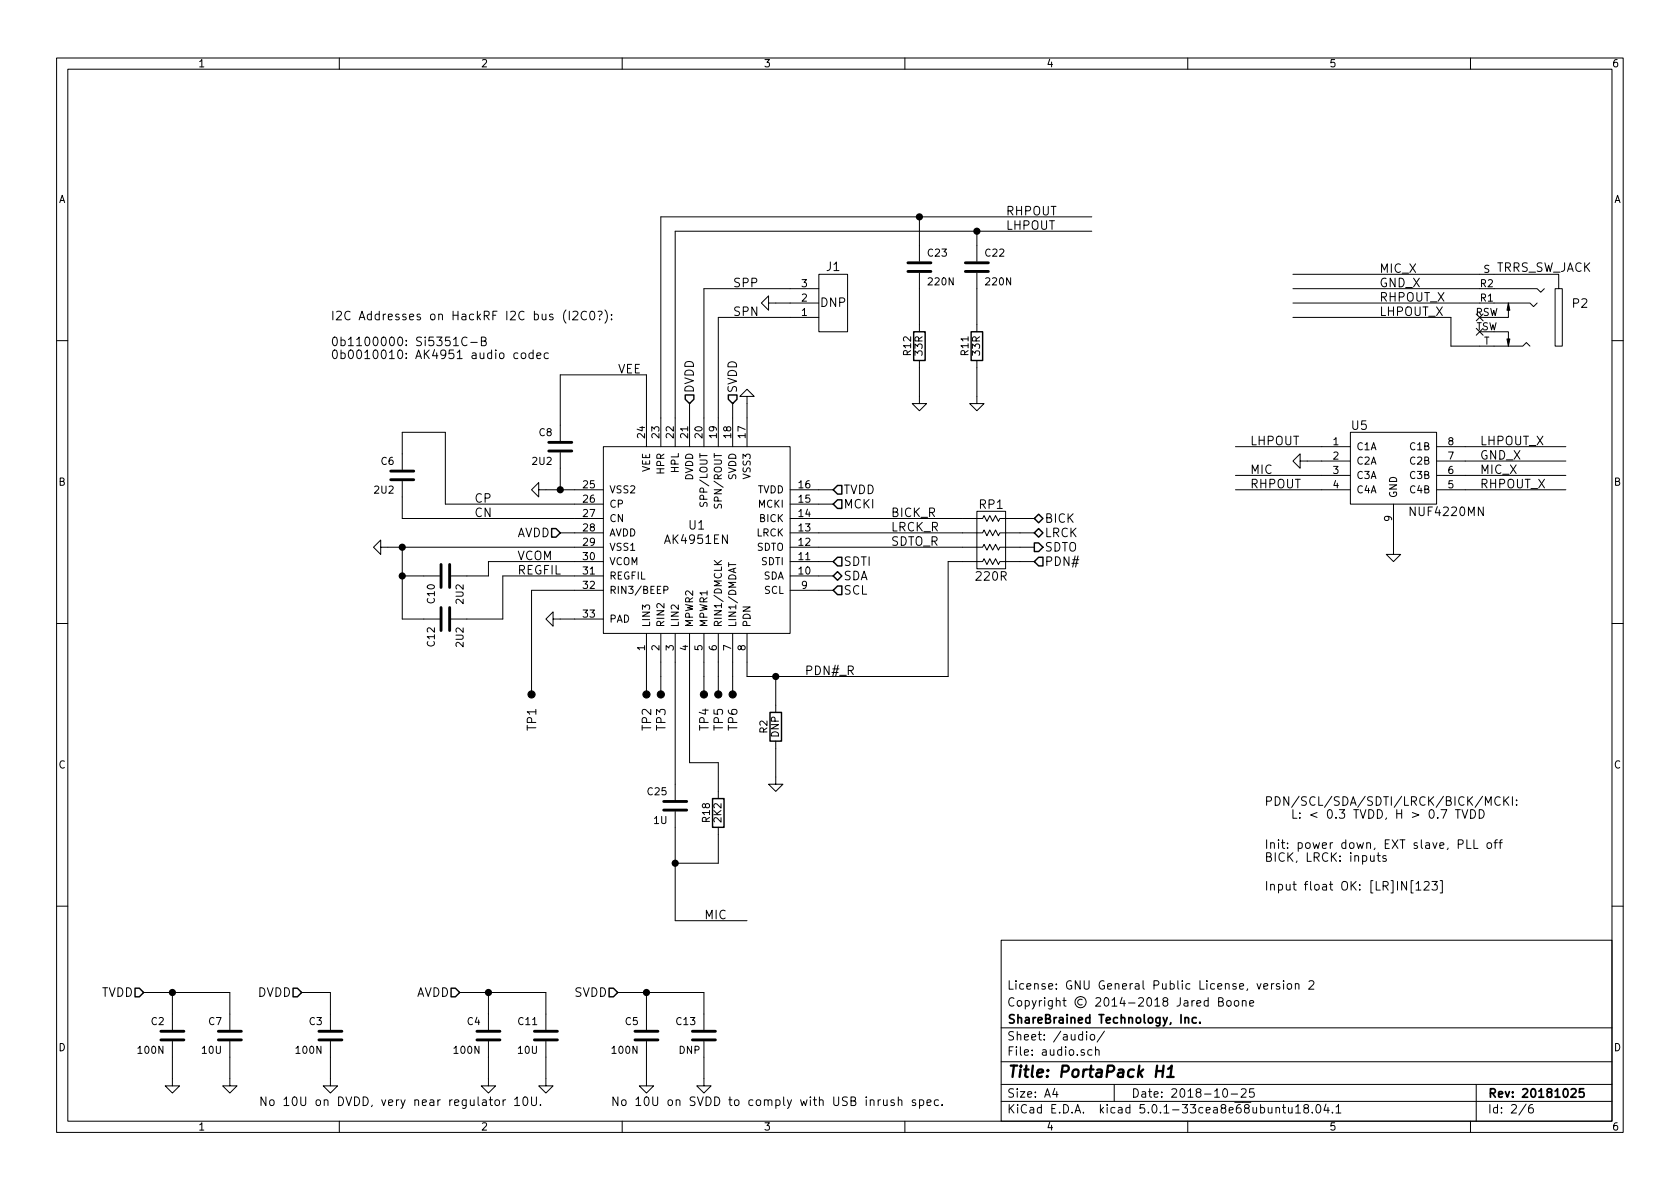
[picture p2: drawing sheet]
EESchema Schematic File Version 4
LIBS:portapack_h1-cache
EELAYER 26 0
EELAYER END
$Descr A4 11693 8268
encoding utf-8
Sheet 2 6
Title "PortaPack H1"
Date "2018-10-25"
Rev "20181025"
Comp "ShareBrained Technology, Inc."
Comment1 "Copyright © 2014-2018 Jared Boone"
Comment2 "License: GNU General Public License, version 2"
Comment3 ""
Comment4 ""
$EndDescr
$Comp
L Device:R R11
U 1 1
P 6800 2400
F 0 "R11" V 6880 2400 50  0000 C CNN
F 1 "33R" V 6800 2400 50  0000 C CNN
F 2 "ipc_resc:IPC_RESC160X80X55L25N" H 6800 2400 60  0001 C CNN
F 3 "" H 6800 2400 60  0000 C CNN
F 4 "Yageo" V 6800 2400 60  0001 C CNN "Mfr"
F 5 "RC0603FR-0733RL" V 6800 2400 60  0001 C CNN "Part"
	1    6800 2400
	-1   0    0    -1  
$EndComp
$Comp
L Device:R R12
U 1 1
P 6400 2400
F 0 "R12" V 6480 2400 50  0000 C CNN
F 1 "33R" V 6400 2400 50  0000 C CNN
F 2 "ipc_resc:IPC_RESC160X80X55L25N" H 6400 2400 60  0001 C CNN
F 3 "" H 6400 2400 60  0000 C CNN
F 4 "Yageo" V 6400 2400 60  0001 C CNN "Mfr"
F 5 "RC0603FR-0733RL" V 6400 2400 60  0001 C CNN "Part"
	1    6400 2400
	-1   0    0    -1  
$EndComp
$Comp
L power:GND #PWR02
U 1 1
P 6800 2750
F 0 "#PWR02" H 6800 2750 30  0001 C CNN
F 1 "GND" H 6800 2680 30  0001 C CNN
F 2 "" H 6800 2750 60  0000 C CNN
F 3 "" H 6800 2750 60  0000 C CNN
	1    6800 2750
	1    0    0    -1  
$EndComp
$Comp
L power:GND #PWR03
U 1 1
P 6400 2750
F 0 "#PWR03" H 6400 2750 30  0001 C CNN
F 1 "GND" H 6400 2680 30  0001 C CNN
F 2 "" H 6400 2750 60  0000 C CNN
F 3 "" H 6400 2750 60  0000 C CNN
	1    6400 2750
	1    0    0    -1  
$EndComp
Text Label 7000 1600 0    60   ~ 0
LHPOUT
Text Label 7000 1500 0    60   ~ 0
RHPOUT
$Comp
L Device:C C22
U 1 1
P 6800 1850
F 0 "C22" H 6850 1950 50  0000 L CNN
F 1 "220N" H 6850 1750 50  0000 L CNN
F 2 "ipc_capc:IPC_CAPC160X80X90L35N" H 6800 1850 60  0001 C CNN
F 3 "" H 6800 1850 60  0000 C CNN
F 4 "Murata" H 6800 1850 60  0001 C CNN "Mfr"
F 5 "GRM188R71A224KA01D" H 6800 1850 60  0001 C CNN "Part"
	1    6800 1850
	1    0    0    -1  
$EndComp
$Comp
L Device:C C23
U 1 1
P 6400 1850
F 0 "C23" H 6450 1950 50  0000 L CNN
F 1 "220N" H 6450 1750 50  0000 L CNN
F 2 "ipc_capc:IPC_CAPC160X80X90L35N" H 6400 1850 60  0001 C CNN
F 3 "" H 6400 1850 60  0000 C CNN
F 4 "Murata" H 6400 1850 60  0001 C CNN "Mfr"
F 5 "GRM188R71A224KA01D" H 6400 1850 60  0001 C CNN "Part"
	1    6400 1850
	1    0    0    -1  
$EndComp
$Comp
L Device:R R18
U 1 1
P 5000 5650
F 0 "R18" V 5080 5650 50  0000 C CNN
F 1 "2K2" V 5000 5650 50  0000 C CNN
F 2 "ipc_resc:IPC_RESC160X80X55L25N" H 5000 5650 60  0001 C CNN
F 3 "" H 5000 5650 60  0000 C CNN
F 4 "Yageo" V 5000 5650 60  0001 C CNN "Mfr"
F 5 "RC0603FR-072K2L" V 5000 5650 60  0001 C CNN "Part"
	1    5000 5650
	-1   0    0    -1  
$EndComp
$Comp
L Device:C C25
U 1 1
P 4700 5600
F 0 "C25" H 4750 5700 50  0000 L CNN
F 1 "1U" H 4750 5500 50  0000 L CNN
F 2 "ipc_capc:IPC_CAPC160X80X90L35N" H 4700 5600 60  0001 C CNN
F 3 "" H 4700 5600 60  0000 C CNN
F 4 "Murata" H 4700 5600 60  0001 C CNN "Mfr"
F 5 "GRM188R61C105KA93D" H 4700 5600 60  0001 C CNN "Part"
	1    4700 5600
	-1   0    0    -1  
$EndComp
$Comp
L trs_jack:TRRS_SW_JACK P2
U 1 1
P 10550 2100
F 0 "P2" H 10100 2100 60  0000 C CNN
F 1 "TRRS_SW_JACK" H 10350 2350 60  0000 C CNN
F 2 "cui:CUI_SJ-43516-SMT" H 10550 2100 60  0001 C CNN
F 3 "http://www.cui.com/product/resource/sj-4351x-smt-series.pdf" H 10550 2100 60  0001 C CNN
F 4 "CUI" H 10550 2100 60  0001 C CNN "Mfr"
F 5 "SJ-43514-SMT" H 10550 2100 60  0001 C CNN "Part"
	1    10550 2100
	-1   0    0    -1  
$EndComp
$Comp
L Device:C C6
U 1 1
P 2800 3300
F 0 "C6" H 2850 3400 50  0000 L CNN
F 1 "2U2" H 2850 3200 50  0000 L CNN
F 2 "ipc_capc:IPC_CAPC160X80X90L35N" H 2800 3300 60  0001 C CNN
F 3 "" H 2800 3300 60  0000 C CNN
F 4 "Murata" H 2800 3300 60  0001 C CNN "Mfr"
F 5 "GRM188R61C225KE15D" H 2800 3300 60  0001 C CNN "Part"
	1    2800 3300
	-1   0    0    -1  
$EndComp
$Comp
L Device:C C10
U 1 1
P 3100 4000
F 0 "C10" H 3150 4100 50  0000 L CNN
F 1 "2U2" H 3150 3900 50  0000 L CNN
F 2 "ipc_capc:IPC_CAPC160X80X90L35N" H 3100 4000 60  0001 C CNN
F 3 "" H 3100 4000 60  0000 C CNN
F 4 "Murata" H 3100 4000 60  0001 C CNN "Mfr"
F 5 "GRM188R61C225KE15D" H 3100 4000 60  0001 C CNN "Part"
	1    3100 4000
	0    -1   1    0   
$EndComp
$Comp
L Device:C C3
U 1 1
P 2300 7200
F 0 "C3" H 2350 7300 50  0000 L CNN
F 1 "100N" H 2350 7100 50  0000 L CNN
F 2 "ipc_capc:IPC_CAPC100X50X55L25N" H 2300 7200 60  0001 C CNN
F 3 "" H 2300 7200 60  0000 C CNN
F 4 "Murata" H 2300 7200 60  0001 C CNN "Mfr"
F 5 "GRM155R61A104KA01" H 2300 7200 60  0001 C CNN "Part"
	1    2300 7200
	-1   0    0    -1  
$EndComp
$Comp
L Device:C C2
U 1 1
P 1200 7200
F 0 "C2" H 1250 7300 50  0000 L CNN
F 1 "100N" H 1250 7100 50  0000 L CNN
F 2 "ipc_capc:IPC_CAPC100X50X55L25N" H 1200 7200 60  0001 C CNN
F 3 "" H 1200 7200 60  0000 C CNN
F 4 "Murata" H 1200 7200 60  0001 C CNN "Mfr"
F 5 "GRM155R61A104KA01" H 1200 7200 60  0001 C CNN "Part"
	1    1200 7200
	-1   0    0    -1  
$EndComp
$Comp
L Device:C C5
U 1 1
P 4500 7200
F 0 "C5" H 4550 7300 50  0000 L CNN
F 1 "100N" H 4550 7100 50  0000 L CNN
F 2 "ipc_capc:IPC_CAPC100X50X55L25N" H 4500 7200 60  0001 C CNN
F 3 "" H 4500 7200 60  0000 C CNN
F 4 "Murata" H 4500 7200 60  0001 C CNN "Mfr"
F 5 "GRM155R61A104KA01" H 4500 7200 60  0001 C CNN "Part"
	1    4500 7200
	-1   0    0    -1  
$EndComp
$Comp
L Device:C C4
U 1 1
P 3400 7200
F 0 "C4" H 3450 7300 50  0000 L CNN
F 1 "100N" H 3450 7100 50  0000 L CNN
F 2 "ipc_capc:IPC_CAPC100X50X55L25N" H 3400 7200 60  0001 C CNN
F 3 "" H 3400 7200 60  0000 C CNN
F 4 "Murata" H 3400 7200 60  0001 C CNN "Mfr"
F 5 "GRM155R61A104KA01" H 3400 7200 60  0001 C CNN "Part"
	1    3400 7200
	-1   0    0    -1  
$EndComp
$Comp
L power:GND #PWR04
U 1 1
P 1200 7500
F 0 "#PWR04" H 1200 7500 30  0001 C CNN
F 1 "GND" H 1200 7430 30  0001 C CNN
F 2 "" H 1200 7500 60  0000 C CNN
F 3 "" H 1200 7500 60  0000 C CNN
	1    1200 7500
	1    0    0    -1  
$EndComp
$Comp
L power:GND #PWR05
U 1 1
P 2300 7500
F 0 "#PWR05" H 2300 7500 30  0001 C CNN
F 1 "GND" H 2300 7430 30  0001 C CNN
F 2 "" H 2300 7500 60  0000 C CNN
F 3 "" H 2300 7500 60  0000 C CNN
	1    2300 7500
	1    0    0    -1  
$EndComp
$Comp
L power:GND #PWR06
U 1 1
P 3400 7500
F 0 "#PWR06" H 3400 7500 30  0001 C CNN
F 1 "GND" H 3400 7430 30  0001 C CNN
F 2 "" H 3400 7500 60  0000 C CNN
F 3 "" H 3400 7500 60  0000 C CNN
	1    3400 7500
	1    0    0    -1  
$EndComp
$Comp
L power:GND #PWR07
U 1 1
P 4500 7500
F 0 "#PWR07" H 4500 7500 30  0001 C CNN
F 1 "GND" H 4500 7430 30  0001 C CNN
F 2 "" H 4500 7500 60  0000 C CNN
F 3 "" H 4500 7500 60  0000 C CNN
	1    4500 7500
	1    0    0    -1  
$EndComp
$Comp
L Device:C C12
U 1 1
P 3100 4300
F 0 "C12" H 3150 4400 50  0000 L CNN
F 1 "2U2" H 3150 4200 50  0000 L CNN
F 2 "ipc_capc:IPC_CAPC160X80X90L35N" H 3100 4300 60  0001 C CNN
F 3 "" H 3100 4300 60  0000 C CNN
F 4 "Murata" H 3100 4300 60  0001 C CNN "Mfr"
F 5 "GRM188R61C225KE15D" H 3100 4300 60  0001 C CNN "Part"
	1    3100 4300
	0    -1   1    0   
$EndComp
$Comp
L Device:C C8
U 1 1
P 3900 3100
F 0 "C8" H 3950 3200 50  0000 L CNN
F 1 "2U2" H 3950 3000 50  0000 L CNN
F 2 "ipc_capc:IPC_CAPC160X80X90L35N" H 3900 3100 60  0001 C CNN
F 3 "" H 3900 3100 60  0000 C CNN
F 4 "Murata" H 3900 3100 60  0001 C CNN "Mfr"
F 5 "GRM188R61C225KE15D" H 3900 3100 60  0001 C CNN "Part"
	1    3900 3100
	-1   0    0    -1  
$EndComp
$Comp
L Device:C C7
U 1 1
P 1600 7200
F 0 "C7" H 1650 7300 50  0000 L CNN
F 1 "10U" H 1650 7100 50  0000 L CNN
F 2 "ipc_capc:IPC_CAPC200X125X135L45N" H 1600 7200 60  0001 C CNN
F 3 "" H 1600 7200 60  0000 C CNN
F 4 "Murata" H 1600 7200 60  0001 C CNN "Mfr"
F 5 "GRM21BR61A106KE19" H 1600 7200 60  0001 C CNN "Part"
	1    1600 7200
	-1   0    0    -1  
$EndComp
$Comp
L power:GND #PWR08
U 1 1
P 4900 7500
F 0 "#PWR08" H 4900 7500 30  0001 C CNN
F 1 "GND" H 4900 7430 30  0001 C CNN
F 2 "" H 4900 7500 60  0000 C CNN
F 3 "" H 4900 7500 60  0000 C CNN
	1    4900 7500
	1    0    0    -1  
$EndComp
$Comp
L power:GND #PWR09
U 1 1
P 3800 7500
F 0 "#PWR09" H 3800 7500 30  0001 C CNN
F 1 "GND" H 3800 7430 30  0001 C CNN
F 2 "" H 3800 7500 60  0000 C CNN
F 3 "" H 3800 7500 60  0000 C CNN
	1    3800 7500
	1    0    0    -1  
$EndComp
$Comp
L Device:C C13
U 1 1
P 4900 7200
F 0 "C13" H 4950 7300 50  0000 L CNN
F 1 "10U" H 4950 7100 50  0001 L CNN
F 2 "ipc_capc:IPC_CAPC200X125X135L45N" H 4900 7200 60  0001 C CNN
F 3 "" H 4900 7200 60  0000 C CNN
F 4 "Murata" H 4900 7200 60  0001 C CNN "Mfr"
F 5 "GRM21BR61A106KE19" H 4900 7200 60  0001 C CNN "Part"
F 6 "DNP" H 5000 7100 50  0000 C CNN "DNP"
	1    4900 7200
	-1   0    0    -1  
$EndComp
$Comp
L power:GND #PWR010
U 1 1
P 1600 7500
F 0 "#PWR010" H 1600 7500 30  0001 C CNN
F 1 "GND" H 1600 7430 30  0001 C CNN
F 2 "" H 1600 7500 60  0000 C CNN
F 3 "" H 1600 7500 60  0000 C CNN
	1    1600 7500
	1    0    0    -1  
$EndComp
$Comp
L Device:C C11
U 1 1
P 3800 7200
F 0 "C11" H 3850 7300 50  0000 L CNN
F 1 "10U" H 3850 7100 50  0000 L CNN
F 2 "ipc_capc:IPC_CAPC200X125X135L45N" H 3800 7200 60  0001 C CNN
F 3 "" H 3800 7200 60  0000 C CNN
F 4 "Murata" H 3800 7200 60  0001 C CNN "Mfr"
F 5 "GRM21BR61A106KE19" H 3800 7200 60  0001 C CNN "Part"
	1    3800 7200
	-1   0    0    -1  
$EndComp
Text Notes 2300 2500 0    60   ~ 0
I2C Addresses on HackRF I2C bus (I2C0?):\n\n0b1100000: Si5351C-B\n0b0010010: AK4951 audio codec
Text HLabel 5800 4100 2    60   Input ~ 0
SCL
Text HLabel 5800 4000 2    60   BiDi ~ 0
SDA
Text HLabel 7200 3800 2    60   Output ~ 0
SDTO
NoConn ~ 10300 2200
NoConn ~ 10300 2300
Text HLabel 7200 3700 2    60   BiDi ~ 0
LRCK
Text HLabel 5800 3500 2    60   Input ~ 0
MCKI
Text HLabel 5800 3900 2    60   Input ~ 0
SDTI
Text HLabel 7200 3600 2    60   BiDi ~ 0
BICK
$Comp
L power:GND #PWR011
U 1 1
P 2700 3800
F 0 "#PWR011" H 2700 3800 30  0001 C CNN
F 1 "GND" H 2700 3730 30  0001 C CNN
F 2 "" H 2700 3800 60  0000 C CNN
F 3 "" H 2700 3800 60  0000 C CNN
	1    2700 3800
	0    1    1    0   
$EndComp
$Comp
L power:GND #PWR012
U 1 1
P 5200 2800
F 0 "#PWR012" H 5200 2800 30  0001 C CNN
F 1 "GND" H 5200 2730 30  0001 C CNN
F 2 "" H 5200 2800 60  0000 C CNN
F 3 "" H 5200 2800 60  0000 C CNN
	1    5200 2800
	-1   0    0    1   
$EndComp
$Comp
L power:GND #PWR013
U 1 1
P 3800 3400
F 0 "#PWR013" H 3800 3400 30  0001 C CNN
F 1 "GND" H 3800 3330 30  0001 C CNN
F 2 "" H 3800 3400 60  0000 C CNN
F 3 "" H 3800 3400 60  0000 C CNN
	1    3800 3400
	0    1    1    0   
$EndComp
$Comp
L asahi_kasei:AK4951EN U1
U 1 1
P 4850 3750
F 0 "U1" V 4950 3750 60  0000 C CNN
F 1 "AK4951EN" V 4850 3750 60  0000 C CNN
F 2 "ipc_qfn:IPC_QFN33P40_400X400X80L35X20T280N" V 4850 3750 60  0001 C CNN
F 3 "http://www.akm.com/akm/en/file/datasheet/AK4951EN.pdf" V 4850 3750 60  0001 C CNN
F 4 "Asahi Kasei" V 4850 3750 60  0001 C CNN "Mfr"
F 5 "AK4951EN" V 4850 3750 60  0001 C CNN "Part"
	1    4850 3750
	0    -1   -1   0   
$EndComp
Text HLabel 5100 2800 1    60   Input ~ 0
SVDD
Text HLabel 3900 3700 0    60   Input ~ 0
AVDD
Text HLabel 4800 2800 1    60   Input ~ 0
DVDD
Text HLabel 5800 3400 2    60   Input ~ 0
TVDD
Text HLabel 4300 6900 0    60   Input ~ 0
SVDD
Text HLabel 3200 6900 0    60   Input ~ 0
AVDD
Text HLabel 2100 6900 0    60   Input ~ 0
DVDD
Text HLabel 1000 6900 0    60   Input ~ 0
TVDD
Text Label 3600 3900 0    60   ~ 0
VCOM
Text Label 3600 4000 0    60   ~ 0
REGFIL
Text Label 4300 2600 0    60   ~ 0
VEE
Text Label 3300 3500 0    60   ~ 0
CP
Text Label 3300 3600 0    60   ~ 0
CN
Text HLabel 7200 3900 2    60   Input ~ 0
PDN#
$Comp
L Device:R R2
U 1 1
P 5400 5050
F 0 "R2" V 5480 5050 50  0000 C CNN
F 1 "10K" V 5400 5050 50  0001 C CNN
F 2 "ipc_resc:IPC_RESC160X80X55L25N" H 5400 5050 60  0001 C CNN
F 3 "" H 5400 5050 60  0000 C CNN
F 4 "Yageo" V 5400 5050 60  0001 C CNN "Mfr"
F 5 "DNP" V 5400 5050 50  0000 C CNN "DNP"
	1    5400 5050
	-1   0    0    -1  
$EndComp
$Comp
L power:GND #PWR014
U 1 1
P 5400 5400
F 0 "#PWR014" H 5400 5400 30  0001 C CNN
F 1 "GND" H 5400 5330 30  0001 C CNN
F 2 "" H 5400 5400 60  0000 C CNN
F 3 "" H 5400 5400 60  0000 C CNN
	1    5400 5400
	1    0    0    -1  
$EndComp
Text Notes 8800 5700 0    60   ~ 0
PDN/SCL/SDA/SDTI/LRCK/BICK/MCKI:\n    L: < 0.3 TVDD, H > 0.7 TVDD
Text Notes 8800 6000 0    60   ~ 0
Init: power down, EXT slave, PLL off\nBICK, LRCK: inputs
Text Notes 8800 6200 0    60   ~ 0
Input float OK: [LR]IN[123] 
$Comp
L power:GND #PWR015
U 1 1
P 3900 4300
F 0 "#PWR015" H 3900 4300 30  0001 C CNN
F 1 "GND" H 3900 4230 30  0001 C CNN
F 2 "" H 3900 4300 60  0000 C CNN
F 3 "" H 3900 4300 60  0000 C CNN
	1    3900 4300
	0    1    1    0   
$EndComp
$Comp
L esd:NUF4220MN U5
U 1 1
P 9700 3250
F 0 "U5" H 9400 3550 60  0000 L CNN
F 1 "NUF4220MN" H 9800 2950 60  0000 L CNN
F 2 "ipc_son:IPC_SON9P50_200X200X100L30X25T80X120N" H 9700 3250 60  0001 C CNN
F 3 "http://www.onsemi.com/pub/Collateral/NUF4220MN-D.PDF" H 9700 3250 60  0001 C CNN
F 4 "ON Semiconductor" H 9700 3250 60  0001 C CNN "Mfr"
F 5 "NUF4220MNT1G" H 9700 3250 60  0001 C CNN "Part"
	1    9700 3250
	1    0    0    -1  
$EndComp
$Comp
L power:GND #PWR016
U 1 1
P 9700 3800
F 0 "#PWR016" H 9700 3800 30  0001 C CNN
F 1 "GND" H 9700 3730 30  0001 C CNN
F 2 "" H 9700 3800 60  0000 C CNN
F 3 "" H 9700 3800 60  0000 C CNN
	1    9700 3800
	1    0    0    -1  
$EndComp
$Comp
L power:GND #PWR017
U 1 1
P 9100 3200
F 0 "#PWR017" H 9100 3200 30  0001 C CNN
F 1 "GND" H 9100 3130 30  0001 C CNN
F 2 "" H 9100 3200 60  0000 C CNN
F 3 "" H 9100 3200 60  0000 C CNN
	1    9100 3200
	0    1    1    0   
$EndComp
Text Label 9600 2200 0    60   ~ 0
LHPOUT_X
Text Label 9600 2100 0    60   ~ 0
RHPOUT_X
Text Label 9600 2000 0    60   ~ 0
GND_X
Text Label 9600 1900 0    60   ~ 0
MIC_X
Text Label 4900 6400 0    60   ~ 0
MIC
Text Label 10300 3100 0    60   ~ 0
LHPOUT_X
Text Label 10300 3300 0    60   ~ 0
MIC_X
Text Label 10300 3200 0    60   ~ 0
GND_X
Text Label 10300 3400 0    60   ~ 0
RHPOUT_X
Text Label 8700 3100 0    60   ~ 0
LHPOUT
Text Label 8700 3400 0    60   ~ 0
RHPOUT
Text Label 8700 3300 0    60   ~ 0
MIC
$Comp
L tp:TP TP1
U 1 1
P 3700 4800
F 0 "TP1" H 3500 4800 60  0000 C CNN
F 1 "TP" H 3650 4650 60  0001 C CNN
F 2 "tp:TP_1MM" H 3700 4800 60  0001 C CNN
F 3 "" H 3700 4800 60  0001 C CNN
	1    3700 4800
	0    -1   -1   0   
$EndComp
$Comp
L tp:TP TP2
U 1 1
P 4500 4800
F 0 "TP2" H 4300 4800 60  0000 C CNN
F 1 "TP" H 4450 4650 60  0001 C CNN
F 2 "tp:TP_1MM" H 4500 4800 60  0001 C CNN
F 3 "" H 4500 4800 60  0001 C CNN
	1    4500 4800
	0    -1   -1   0   
$EndComp
$Comp
L tp:TP TP3
U 1 1
P 4600 4800
F 0 "TP3" H 4400 4800 60  0000 C CNN
F 1 "TP" H 4550 4650 60  0001 C CNN
F 2 "tp:TP_1MM" H 4600 4800 60  0001 C CNN
F 3 "" H 4600 4800 60  0001 C CNN
	1    4600 4800
	0    -1   -1   0   
$EndComp
$Comp
L tp:TP TP4
U 1 1
P 4900 4800
F 0 "TP4" H 4700 4800 60  0000 C CNN
F 1 "TP" H 4850 4650 60  0001 C CNN
F 2 "tp:TP_1MM" H 4900 4800 60  0001 C CNN
F 3 "" H 4900 4800 60  0001 C CNN
	1    4900 4800
	0    -1   -1   0   
$EndComp
$Comp
L tp:TP TP5
U 1 1
P 5000 4800
F 0 "TP5" H 4800 4800 60  0000 C CNN
F 1 "TP" H 4950 4650 60  0001 C CNN
F 2 "tp:TP_1MM" H 5000 4800 60  0001 C CNN
F 3 "" H 5000 4800 60  0001 C CNN
	1    5000 4800
	0    -1   -1   0   
$EndComp
$Comp
L tp:TP TP6
U 1 1
P 5100 4800
F 0 "TP6" H 4900 4800 60  0000 C CNN
F 1 "TP" H 5050 4650 60  0001 C CNN
F 2 "tp:TP_1MM" H 5100 4800 60  0001 C CNN
F 3 "" H 5100 4800 60  0001 C CNN
	1    5100 4800
	0    -1   -1   0   
$EndComp
$Comp
L header:HEADER_1X3 J1
U 1 1
P 5800 2100
F 0 "J1" H 5800 1850 60  0000 C CNN
F 1 "HEADER_1X3" H 5800 1850 60  0001 C CNN
F 2 "jst:JST_S3B-PH-SM4-TB" H 5800 1900 60  0001 C CNN
F 3 "http://www.jst-mfg.com/product/pdf/eng/ePH.pdf" H 5800 1900 60  0001 C CNN
F 4 "JST" H 5800 2100 60  0001 C CNN "Mfr"
F 5 "S3B-PH-SM4-TB" H 5800 2100 60  0001 C CNN "Part"
F 6 "DNP" H 5800 2100 60  0000 C CNN "DNP"
	1    5800 2100
	1    0    0    1   
$EndComp
$Comp
L power:GND #PWR018
U 1 1
P 5400 2100
F 0 "#PWR018" H 5400 2100 30  0001 C CNN
F 1 "GND" H 5400 2030 30  0001 C CNN
F 2 "" H 5400 2100 60  0000 C CNN
F 3 "" H 5400 2100 60  0000 C CNN
	1    5400 2100
	0    1    1    0   
$EndComp
Wire Wire Line
	9000 1900 10300 1900
Wire Wire Line
	4600 1500 6400 1500
Wire Wire Line
	4700 1600 6800 1600
Connection ~ 6400 1500
Wire Wire Line
	5200 2900 5200 2800
Wire Wire Line
	3800 3400 3900 3400
Wire Wire Line
	2700 3800 2800 3800
Wire Wire Line
	5700 3400 5800 3400
Wire Wire Line
	5100 2900 5100 2800
Wire Wire Line
	3900 3700 4000 3700
Wire Wire Line
	4800 2900 4800 2800
Wire Wire Line
	1000 6900 1200 6900
Connection ~ 1200 6900
Wire Wire Line
	3200 6900 3400 6900
Connection ~ 3400 6900
Wire Wire Line
	4300 6900 4500 6900
Connection ~ 4500 6900
Wire Wire Line
	4500 2600 4500 2900
Wire Wire Line
	3900 2600 4500 2600
Wire Wire Line
	4000 3500 3100 3500
Wire Wire Line
	3100 3500 3100 3000
Wire Wire Line
	3100 3000 2800 3000
Wire Wire Line
	2800 3600 4000 3600
Wire Wire Line
	5700 4000 5800 4000
Wire Wire Line
	5800 4100 5700 4100
Wire Wire Line
	4700 2900 4700 1600
Wire Wire Line
	4600 1500 4600 2900
Wire Wire Line
	5700 3900 5800 3900
Wire Wire Line
	5700 3800 6700 3800
Wire Wire Line
	5700 3700 6700 3700
Wire Wire Line
	5700 3600 6700 3600
Wire Wire Line
	5700 3500 5800 3500
Wire Wire Line
	5200 4600 5200 4700
Wire Wire Line
	5200 4700 5400 4700
Wire Wire Line
	4800 5300 4800 4600
Wire Wire Line
	5000 6000 4700 6000
Connection ~ 4700 6000
Connection ~ 5400 4700
Wire Wire Line
	4700 6400 5200 6400
Wire Wire Line
	4000 4300 3900 4300
Wire Wire Line
	9000 2000 10300 2000
Wire Wire Line
	9200 3200 9100 3200
Wire Wire Line
	9700 3800 9700 3700
Wire Wire Line
	9000 2100 10300 2100
Wire Wire Line
	5000 5300 4800 5300
Connection ~ 6800 1600
Wire Wire Line
	9000 2200 10100 2200
Wire Wire Line
	10100 2200 10100 2400
Wire Wire Line
	10100 2400 10300 2400
Wire Wire Line
	10900 3100 10200 3100
Wire Wire Line
	10900 3200 10200 3200
Wire Wire Line
	10900 3300 10200 3300
Wire Wire Line
	10900 3400 10200 3400
Wire Wire Line
	8600 3400 9200 3400
Wire Wire Line
	8600 3300 9200 3300
Wire Wire Line
	8600 3100 9200 3100
Wire Wire Line
	4500 4700 4500 4600
Wire Wire Line
	4600 4700 4600 4600
Wire Wire Line
	4900 4700 4900 4600
Wire Wire Line
	5000 4700 5000 4600
Wire Wire Line
	5100 4700 5100 4600
Wire Wire Line
	3700 4100 4000 4100
Connection ~ 3900 3400
Wire Wire Line
	3700 4100 3700 4700
Wire Wire Line
	4000 4000 3500 4000
Wire Wire Line
	3500 4000 3500 4300
Wire Wire Line
	4000 3900 3400 3900
Wire Wire Line
	3400 3900 3400 4000
Wire Wire Line
	2800 3800 2800 4000
Connection ~ 2800 3800
Connection ~ 2800 4000
Wire Wire Line
	5500 2000 4900 2000
Wire Wire Line
	4900 2000 4900 2900
Wire Wire Line
	5500 2200 5000 2200
Wire Wire Line
	5000 2200 5000 2900
Wire Wire Line
	5500 2100 5400 2100
$Comp
L passive:RPACK4 RP1
U 1 1
P 6900 3750
F 0 "RP1" H 6900 4000 60  0000 C CNN
F 1 "220R" H 6900 3500 60  0000 C CNN
F 2 "ipc_rescax:IPC_RESCAXS8P80_320X160X60L30X45N" H 6900 3750 60  0001 C CNN
F 3 "https://industrial.panasonic.com/cdbs/www-data/pdf/AOC0000/AOC0000C14.pdf" H 6900 3750 60  0001 C CNN
F 4 "Panasonic" H 6900 3750 60  0001 C CNN "Mfr"
F 5 "EXB-38V221JV" H 6900 3750 60  0001 C CNN "Part"
	1    6900 3750
	1    0    0    -1  
$EndComp
Wire Wire Line
	6700 3900 6600 3900
Wire Wire Line
	6600 3900 6600 4700
Wire Wire Line
	7100 3600 7200 3600
Wire Wire Line
	7200 3700 7100 3700
Wire Wire Line
	7100 3800 7200 3800
Wire Wire Line
	7200 3900 7100 3900
Text Label 6200 3600 0    60   ~ 0
BICK_R
Text Label 6200 3700 0    60   ~ 0
LRCK_R
Text Label 6200 3800 0    60   ~ 0
SDTO_R
Text Label 5600 4700 0    60   ~ 0
PDN#_R
Text Label 5100 2000 0    60   ~ 0
SPP
Text Label 5100 2200 0    60   ~ 0
SPN
Wire Wire Line
	2100 6900 2300 6900
Text Notes 1800 7700 0    60   ~ 0
No 10U on DVDD, very near regulator 10U.
Text Notes 4250 7700 0    60   ~ 0
No 10U on SVDD to comply with USB inrush spec.
Wire Wire Line
	6400 1500 7600 1500
Wire Wire Line
	1200 6900 1600 6900
Wire Wire Line
	3400 6900 3800 6900
Wire Wire Line
	4500 6900 4900 6900
Wire Wire Line
	4700 6000 4700 6400
Wire Wire Line
	5400 4700 6600 4700
Wire Wire Line
	6800 1600 7600 1600
Wire Wire Line
	3900 3400 4000 3400
Wire Wire Line
	2800 3800 4000 3800
Wire Wire Line
	2800 4000 2800 4300
Wire Wire Line
	3900 2600 3900 2950
Wire Wire Line
	3900 3250 3900 3400
Wire Wire Line
	2800 3000 2800 3150
Wire Wire Line
	2800 3600 2800 3450
Wire Wire Line
	2800 4000 2950 4000
Wire Wire Line
	2800 4300 2950 4300
Wire Wire Line
	3250 4300 3500 4300
Wire Wire Line
	3250 4000 3400 4000
Wire Wire Line
	4700 4600 4700 5450
Wire Wire Line
	4700 5750 4700 6000
Wire Wire Line
	5000 5300 5000 5500
Wire Wire Line
	5000 5800 5000 6000
Wire Wire Line
	5400 5200 5400 5400
Wire Wire Line
	5400 4700 5400 4900
Wire Wire Line
	6400 2550 6400 2750
Wire Wire Line
	6400 2000 6400 2250
Wire Wire Line
	6400 1500 6400 1700
Wire Wire Line
	6800 1600 6800 1700
Wire Wire Line
	6800 2000 6800 2250
Wire Wire Line
	6800 2550 6800 2750
Wire Wire Line
	1200 6900 1200 7050
Wire Wire Line
	1200 7350 1200 7500
Wire Wire Line
	1600 7350 1600 7500
Wire Wire Line
	1600 6900 1600 7050
Wire Wire Line
	2300 6900 2300 7050
Wire Wire Line
	2300 7350 2300 7500
Wire Wire Line
	3400 7350 3400 7500
Wire Wire Line
	3400 6900 3400 7050
Wire Wire Line
	3800 6900 3800 7050
Wire Wire Line
	3800 7350 3800 7500
Wire Wire Line
	4500 7350 4500 7500
Wire Wire Line
	4500 6900 4500 7050
Wire Wire Line
	4900 6900 4900 7050
Wire Wire Line
	4900 7350 4900 7500
$EndSCHEMATC
